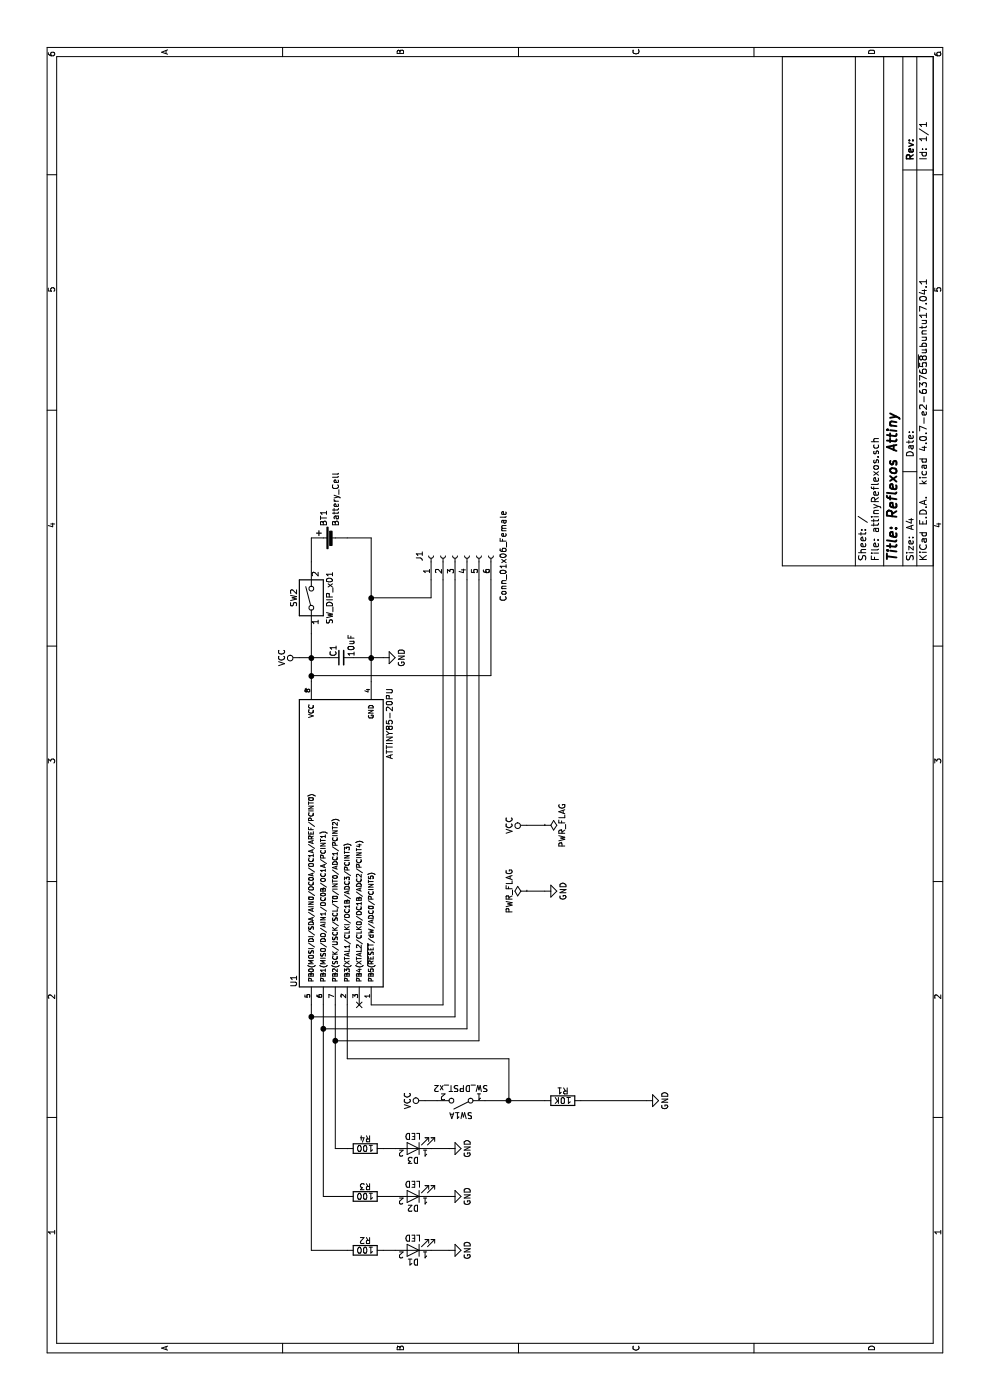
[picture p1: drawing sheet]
EESchema Schematic File Version 2
LIBS:power
LIBS:device
LIBS:switches
LIBS:relays
LIBS:motors
LIBS:transistors
LIBS:conn
LIBS:linear
LIBS:regul
LIBS:74xx
LIBS:cmos4000
LIBS:adc-dac
LIBS:memory
LIBS:xilinx
LIBS:microcontrollers
LIBS:dsp
LIBS:microchip
LIBS:analog_switches
LIBS:motorola
LIBS:texas
LIBS:intel
LIBS:audio
LIBS:interface
LIBS:digital-audio
LIBS:philips
LIBS:display
LIBS:cypress
LIBS:siliconi
LIBS:opto
LIBS:atmel
LIBS:contrib
LIBS:valves
LIBS:attinyReflexos-cache
EELAYER 25 0
EELAYER END
$Descr A4 11693 8268
encoding utf-8
Sheet 1 1
Title "Reflexos Attiny"
Date ""
Rev ""
Comp ""
Comment1 ""
Comment2 ""
Comment3 ""
Comment4 ""
$EndDescr
$Comp
L ATTINY85-20PU U1
U 1 1
P 4650 2850
F 0 "U1" H 3500 3250 50  0000 C CNN
F 1 "ATTINY85-20PU" H 5650 2450 50  0000 C CNN
F 2 "Housings_DIP:DIP-8_W7.62mm" H 5650 2850 50  0001 C CIN
F 3 "" H 4650 2850 50  0001 C CNN
	1    4650 2850
	1    0    0    -1  
$EndComp
$Comp
L R R3
U 1 1
P 1700 3050
F 0 "R3" V 1780 3050 50  0000 C CNN
F 1 "100" V 1700 3050 50  0000 C CNN
F 2 "Resistors_ThroughHole:R_Axial_DIN0207_L6.3mm_D2.5mm_P7.62mm_Horizontal" V 1630 3050 50  0001 C CNN
F 3 "" H 1700 3050 50  0001 C CNN
	1    1700 3050
	1    0    0    -1  
$EndComp
$Comp
L R R4
U 1 1
P 2100 3050
F 0 "R4" V 2180 3050 50  0000 C CNN
F 1 "100" V 2100 3050 50  0000 C CNN
F 2 "Resistors_ThroughHole:R_Axial_DIN0207_L6.3mm_D2.5mm_P7.62mm_Horizontal" V 2030 3050 50  0001 C CNN
F 3 "" H 2100 3050 50  0001 C CNN
	1    2100 3050
	1    0    0    -1  
$EndComp
$Comp
L R R2
U 1 1
P 1250 3050
F 0 "R2" V 1330 3050 50  0000 C CNN
F 1 "100" V 1250 3050 50  0000 C CNN
F 2 "Resistors_ThroughHole:R_Axial_DIN0207_L6.3mm_D2.5mm_P7.62mm_Horizontal" V 1180 3050 50  0001 C CNN
F 3 "" H 1250 3050 50  0001 C CNN
	1    1250 3050
	1    0    0    -1  
$EndComp
$Comp
L LED D2
U 1 1
P 1700 3450
F 0 "D2" H 1700 3550 50  0000 C CNN
F 1 "LED" H 1700 3350 50  0000 C CNN
F 2 "LEDs:LED_D5.0mm" H 1700 3450 50  0001 C CNN
F 3 "" H 1700 3450 50  0001 C CNN
	1    1700 3450
	0    -1   -1   0   
$EndComp
$Comp
L LED D1
U 1 1
P 1250 3450
F 0 "D1" H 1250 3550 50  0000 C CNN
F 1 "LED" H 1250 3350 50  0000 C CNN
F 2 "LEDs:LED_D5.0mm" H 1250 3450 50  0001 C CNN
F 3 "" H 1250 3450 50  0001 C CNN
	1    1250 3450
	0    -1   -1   0   
$EndComp
$Comp
L LED D3
U 1 1
P 2100 3450
F 0 "D3" H 2100 3550 50  0000 C CNN
F 1 "LED" H 2100 3350 50  0000 C CNN
F 2 "LEDs:LED_D5.0mm" H 2100 3450 50  0001 C CNN
F 3 "" H 2100 3450 50  0001 C CNN
	1    2100 3450
	0    -1   -1   0   
$EndComp
$Comp
L SW_DPST_x2 SW1
U 1 1
P 2500 3850
F 0 "SW1" H 2500 3975 50  0000 C CNN
F 1 "SW_DPST_x2" H 2500 3750 50  0000 C CNN
F 2 "Buttons_Switches_ThroughHole:SW_PUSH_6mm_h5mm" H 2500 3850 50  0001 C CNN
F 3 "" H 2500 3850 50  0001 C CNN
	1    2500 3850
	0    -1   -1   0   
$EndComp
$Comp
L Battery_Cell BT1
U 1 1
P 7200 2800
F 0 "BT1" H 7300 2900 50  0000 L CNN
F 1 "Battery_Cell" H 7300 2800 50  0000 L CNN
F 2 "Battery_Holders:Keystone_103_1x20mm-CoinCell" V 7200 2860 50  0001 C CNN
F 3 "" V 7200 2860 50  0001 C CNN
	1    7200 2800
	1    0    0    -1  
$EndComp
$Comp
L C_Small C1
U 1 1
P 6200 2850
F 0 "C1" H 6210 2920 50  0000 L CNN
F 1 "10uF" H 6210 2770 50  0000 L CNN
F 2 "Capacitors_ThroughHole:CP_Radial_D5.0mm_P2.50mm" H 6200 2850 50  0001 C CNN
F 3 "" H 6200 2850 50  0001 C CNN
	1    6200 2850
	1    0    0    -1  
$EndComp
$Comp
L GND #PWR01
U 1 1
P 1250 3750
F 0 "#PWR01" H 1250 3500 50  0001 C CNN
F 1 "GND" H 1250 3600 50  0000 C CNN
F 2 "" H 1250 3750 50  0001 C CNN
F 3 "" H 1250 3750 50  0001 C CNN
	1    1250 3750
	1    0    0    -1  
$EndComp
$Comp
L R R1
U 1 1
P 2500 4700
F 0 "R1" V 2580 4700 50  0000 C CNN
F 1 "10K" V 2500 4700 50  0000 C CNN
F 2 "Resistors_ThroughHole:R_Axial_DIN0207_L6.3mm_D2.5mm_P7.62mm_Horizontal" V 2430 4700 50  0001 C CNN
F 3 "" H 2500 4700 50  0001 C CNN
	1    2500 4700
	1    0    0    -1  
$EndComp
$Comp
L VCC #PWR02
U 1 1
P 2500 3550
F 0 "#PWR02" H 2500 3400 50  0001 C CNN
F 1 "VCC" H 2500 3700 50  0000 C CNN
F 2 "" H 2500 3550 50  0001 C CNN
F 3 "" H 2500 3550 50  0001 C CNN
	1    2500 3550
	1    0    0    -1  
$EndComp
Wire Wire Line
	2100 3200 2100 3300
Wire Wire Line
	1700 3200 1700 3300
Wire Wire Line
	1250 3200 1250 3300
Wire Wire Line
	6000 2600 6400 2600
Wire Wire Line
	7200 2600 7000 2600
Wire Wire Line
	7200 3100 7200 2900
Wire Wire Line
	6000 3100 7200 3100
Wire Wire Line
	6200 2500 6200 2750
Connection ~ 6200 2600
Wire Wire Line
	6200 2950 6200 3200
Connection ~ 6200 3100
Wire Wire Line
	2100 3600 2100 3750
Wire Wire Line
	1700 3600 1700 3750
Wire Wire Line
	1250 3600 1250 3750
Wire Wire Line
	2500 4850 2500 5400
Wire Wire Line
	2500 3550 2500 3650
Wire Wire Line
	2500 4050 2500 4550
Connection ~ 2500 4250
$Comp
L GND #PWR03
U 1 1
P 2100 3750
F 0 "#PWR03" H 2100 3500 50  0001 C CNN
F 1 "GND" H 2100 3600 50  0000 C CNN
F 2 "" H 2100 3750 50  0001 C CNN
F 3 "" H 2100 3750 50  0001 C CNN
	1    2100 3750
	1    0    0    -1  
$EndComp
$Comp
L GND #PWR04
U 1 1
P 1700 3750
F 0 "#PWR04" H 1700 3500 50  0001 C CNN
F 1 "GND" H 1700 3600 50  0000 C CNN
F 2 "" H 1700 3750 50  0001 C CNN
F 3 "" H 1700 3750 50  0001 C CNN
	1    1700 3750
	1    0    0    -1  
$EndComp
$Comp
L GND #PWR05
U 1 1
P 2500 5400
F 0 "#PWR05" H 2500 5150 50  0001 C CNN
F 1 "GND" H 2500 5250 50  0000 C CNN
F 2 "" H 2500 5400 50  0001 C CNN
F 3 "" H 2500 5400 50  0001 C CNN
	1    2500 5400
	1    0    0    -1  
$EndComp
$Comp
L VCC #PWR06
U 1 1
P 6200 2500
F 0 "#PWR06" H 6200 2350 50  0001 C CNN
F 1 "VCC" H 6200 2650 50  0000 C CNN
F 2 "" H 6200 2500 50  0001 C CNN
F 3 "" H 6200 2500 50  0001 C CNN
	1    6200 2500
	1    0    0    -1  
$EndComp
$Comp
L GND #PWR07
U 1 1
P 6200 3200
F 0 "#PWR07" H 6200 2950 50  0001 C CNN
F 1 "GND" H 6200 3050 50  0000 C CNN
F 2 "" H 6200 3200 50  0001 C CNN
F 3 "" H 6200 3200 50  0001 C CNN
	1    6200 3200
	1    0    0    -1  
$EndComp
$Comp
L PWR_FLAG #FLG08
U 1 1
P 4250 4400
F 0 "#FLG08" H 4250 4475 50  0001 C CNN
F 1 "PWR_FLAG" H 4250 4550 50  0000 C CNN
F 2 "" H 4250 4400 50  0001 C CNN
F 3 "" H 4250 4400 50  0001 C CNN
	1    4250 4400
	1    0    0    -1  
$EndComp
$Comp
L PWR_FLAG #FLG09
U 1 1
P 4800 4550
F 0 "#FLG09" H 4800 4625 50  0001 C CNN
F 1 "PWR_FLAG" H 4800 4700 50  0000 C CNN
F 2 "" H 4800 4550 50  0001 C CNN
F 3 "" H 4800 4550 50  0001 C CNN
	1    4800 4550
	-1   0    0    1   
$EndComp
$Comp
L GND #PWR010
U 1 1
P 4250 4550
F 0 "#PWR010" H 4250 4300 50  0001 C CNN
F 1 "GND" H 4250 4400 50  0000 C CNN
F 2 "" H 4250 4550 50  0001 C CNN
F 3 "" H 4250 4550 50  0001 C CNN
	1    4250 4550
	1    0    0    -1  
$EndComp
$Comp
L VCC #PWR011
U 1 1
P 4800 4400
F 0 "#PWR011" H 4800 4250 50  0001 C CNN
F 1 "VCC" H 4800 4550 50  0000 C CNN
F 2 "" H 4800 4400 50  0001 C CNN
F 3 "" H 4800 4400 50  0001 C CNN
	1    4800 4400
	1    0    0    -1  
$EndComp
Wire Wire Line
	4800 4400 4800 4550
Wire Wire Line
	4250 4400 4250 4550
$Comp
L Conn_01x06_Female J1
U 1 1
P 7050 3800
F 0 "J1" H 7050 4100 50  0000 C CNN
F 1 "Conn_01x06_Female" H 7050 3400 50  0000 C CNN
F 2 "Pin_Headers:Pin_Header_Angled_1x06_Pitch2.54mm" H 7050 3800 50  0001 C CNN
F 3 "" H 7050 3800 50  0001 C CNN
	1    7050 3800
	1    0    0    -1  
$EndComp
Wire Wire Line
	6850 3700 3300 3700
Wire Wire Line
	3300 3700 3300 3100
Wire Wire Line
	6850 3800 3200 3800
Wire Wire Line
	6850 3900 3100 3900
Connection ~ 3100 2700
Wire Wire Line
	6850 4000 3000 4000
Connection ~ 3000 2800
Wire Wire Line
	6850 3600 6700 3600
Wire Wire Line
	6850 4100 6050 4100
Wire Wire Line
	6700 3600 6700 3100
Connection ~ 6700 3100
Wire Wire Line
	6050 4100 6050 2600
Connection ~ 6050 2600
NoConn ~ 3300 3000
$Comp
L SW_DIP_x01 SW2
U 1 1
P 6700 2600
F 0 "SW2" H 6700 2750 50  0000 C CNN
F 1 "SW_DIP_x01" H 6700 2450 50  0000 C CNN
F 2 "Choke_Toroid_ThroughHole:Choke_Toroid_horizontal_Diameter6mm_Amidon-T20" H 6700 2600 50  0001 C CNN
F 3 "" H 6700 2600 50  0001 C CNN
	1    6700 2600
	1    0    0    -1  
$EndComp
Wire Wire Line
	3000 4000 3000 2800
Wire Wire Line
	3100 3900 3100 2700
Wire Wire Line
	3200 3800 3200 2600
Connection ~ 3200 2600
Wire Wire Line
	1250 2600 3300 2600
Wire Wire Line
	1700 2700 3300 2700
Wire Wire Line
	2100 2800 3300 2800
Wire Wire Line
	1250 2600 1250 2900
Wire Wire Line
	1700 2700 1700 2900
Wire Wire Line
	2100 2800 2100 2900
Wire Wire Line
	3300 2900 2850 2900
Wire Wire Line
	2850 2900 2850 4250
Wire Wire Line
	2850 4250 2500 4250
$EndSCHEMATC
